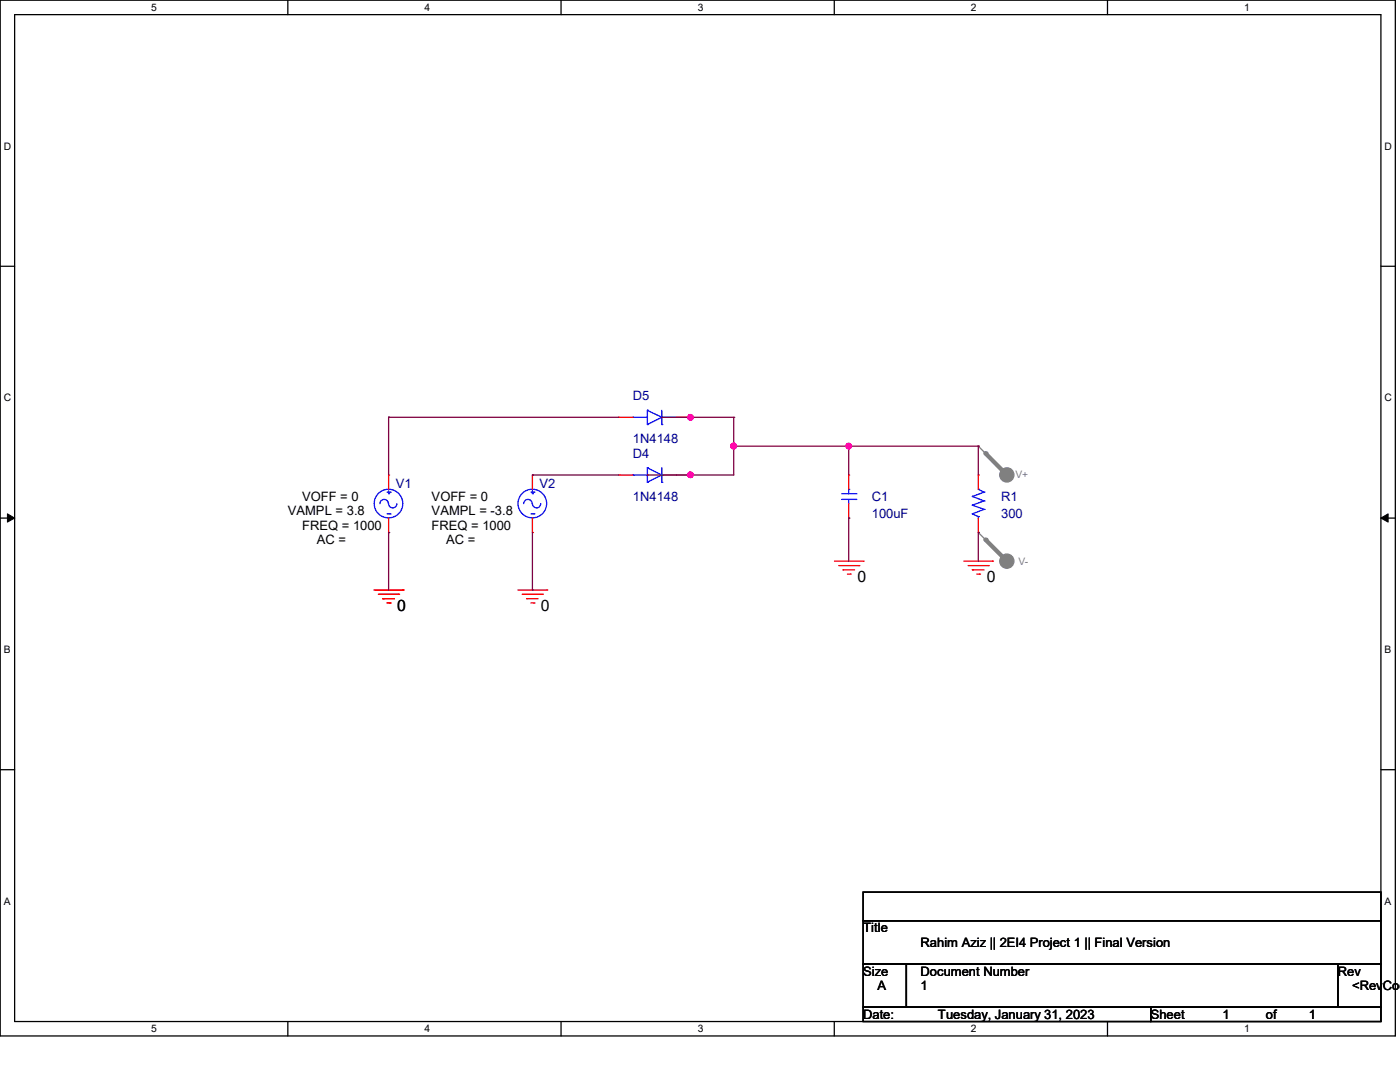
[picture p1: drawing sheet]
<svg xmlns="http://www.w3.org/2000/svg" width="279mm" height="216mm" viewBox="0 0 279 216" stroke-linecap="round" stroke-linejoin="round" font-family="sans-serif">
<path d="M0 0h278.5v206.7h-278.5zM2.9 2.9h272.7v200.9h-272.7z" fill="none" stroke="#000" stroke-width=".25"/>
<g fill="#fff">
<path d="M30.2 .3h1.1v2.3h-1.1z"/>
<path d="M30.2 204.1h1.1v2.3h-1.1z"/>
</g>
<path d="M57.4 0v2.9M57.4 203.8v2.9" fill="none" stroke="#000" stroke-width=".25"/>
<g fill="#fff">
<path d="M84.7 .3h1.1v2.3h-1.1z"/>
<path d="M84.7 204.1h1.1v2.3h-1.1z"/>
</g>
<path d="M112 0v2.9M112 203.8v2.9" fill="none" stroke="#000" stroke-width=".25"/>
<g fill="#fff">
<path d="M139.2 .3h1.1v2.3h-1.1z"/>
<path d="M139.2 204.1h1.1v2.3h-1.1z"/>
</g>
<path d="M166.5 0v2.9M166.5 203.8v2.9" fill="none" stroke="#000" stroke-width=".25"/>
<g fill="#fff">
<path d="M193.8 .3h1.1v2.3h-1.1z"/>
<path d="M193.8 204.1h1.1v2.3h-1.1z"/>
</g>
<path d="M221 0v2.9M221 203.8v2.9" fill="none" stroke="#000" stroke-width=".25"/>
<g fill="#fff">
<path d="M248.3 .3h1.1v2.3h-1.1z"/>
<path d="M248.3 204.1h1.1v2.3h-1.1z"/>
<path d="M.8 28h1.4v2.3h-1.4z"/>
<path d="M276.3 28h1.4v2.3h-1.4z"/>
<path d="M.8 78.2h1.4v2.3h-1.4z"/>
<path d="M276.3 78.2h1.4v2.3h-1.4z"/>
</g>
<path d="M0 53.1h2.9M275.6 53.1h2.9" fill="none" stroke="#000" stroke-width=".25"/>
<g fill="#fff">
<path d="M.8 128.5h1.3v2.2h-1.3z"/>
<path d="M276.3 128.5h1.3v2.2h-1.3z"/>
</g>
<path d="M0 103.4h2.9M275.6 103.4h2.9" fill="none" stroke="#000" stroke-width=".25"/>
<path d="M1.5 102.5l1.4 .9-1.4 .8zM275.6 103.4l1.4-.9v1.7z" fill="#000" stroke="#000" stroke-width=".2"/>
<g fill="#fff">
<path d="M.8 178.7h1.3v2.2h-1.3z"/>
<path d="M276.3 178.7h1.3v2.2h-1.3z"/>
</g>
<path d="M0 153.6h2.9M275.6 153.6h2.9M172.3 178h103.3v5.7h-103.3zM172.3 183.7h103.3v8.7h-103.3zM172.3 192.4h8.6v8.6h-8.6zM180.9 192.4h86.1v8.6h-86.1zM267 192.4h8.6v8.6h-8.6zM172.3 201h57.4v2.8h-57.4zM229.7 201h45.9v2.8h-45.9z" fill="none" stroke="#000" stroke-width=".25"/>
<g fill="none" stroke="#f00" stroke-width=".25">
<path d="M74.7 117.7h5.7M75.5 118.6h4M76.4 119.5h.1M76.4 119.5h2.3M79.5 118.6h.1M80.4 117.7h.1M103.4 117.7h5.7M104.2 118.6h4M105.1 119.5h.1M105.1 119.5h2.3M108.2 118.6h.1M109.1 117.7h.1"/>
<path d="M166.5 112h5.8M167.4 112.9h4M168.2 113.7h.1M168.2 113.7h2.4M169.1 114.6h.6M169.7 114.6h.1M171.4 112.9h.1M172.3 112h.1M192.4 112h5.7M193.2 112.9h4M194.1 113.7h.1M194.1 113.7h2.3"/>
<path d="M194.9 114.6h.6M195.5 114.6h.1M197.2 112.9h.1M198.1 112h.1M77.3 120.3h.6M77.9 120.3h.1M106 120.3h.6M106.6 120.3h.1"/>
</g>
<circle cx="200.9" cy="94.8" r="1.42" fill="#808080" stroke="#808080" stroke-width=".25"/>
<path d="M195.2 89h.1M195.2 89l5.8 5.8" fill="none" stroke="#808080" stroke-width=".25"/>
<path d="M196.7 90.5l4.3 4.3" fill="none" stroke="#808080" stroke-width=".85"/>
<circle cx="196.7" cy="90.5" r=".42" fill="#808080"/>
<circle cx="200.9" cy="112" r="1.42" fill="#808080" stroke="#808080" stroke-width=".25"/>
<path d="M195.2 106.3h.1M195.2 106.3l5.8 5.7" fill="none" stroke="#808080" stroke-width=".25"/>
<path d="M196.7 107.7l4.3 4.3" fill="none" stroke="#808080" stroke-width=".85"/>
<circle cx="196.7" cy="107.7" r=".42" fill="#808080"/>
<g fill="none" stroke="#00f" stroke-width=".25">
<path d="M77.3 98.2h.6M77.6 98.5h.1M77.6 97.9v.6M77.9 98.2h.1M106 98.2h.6M106.3 98.5h.1M106.3 97.9v.6M106.6 98.2h.1M126.3 83.3h.1M126.3 94.8h.1M126.3 83.3h2.9M126.3 94.8h2.9"/>
<path d="M129.2 81.9h.1M129.2 84.7h.1M129.2 93.3h.1M129.2 96.2h.1M129.2 81.9l2.9 1.4M129.2 81.9v2.8M129.2 93.3v2.9M129.2 93.3l2.9 1.5M132.1 83.3h.1M132.1 84.7h.1M132.1 94.8h.1M132.1 96.2h.1"/>
<path d="M132.1 83.3h2.9M132.1 81.9v2.8M132.1 93.3v2.9M132.1 83.3l-2.9 1.4M132.1 94.8h2.9M132.1 94.8l-2.9 1.4M168 99.7h2.8M168 98.5h2.8M169.4 97.6h.1M169.4 99.7h.1M169.4 97.6v.9M169.4 99.7v.8"/>
<path d="M170.8 99.7h.1M170.8 98.5h.1M194.1 99.1h.1M194.1 99.1l2.3 .8M195.2 97.6h.1M195.2 97.6l1.2 .6M196.4 99.9h.1M196.4 98.2h.1M196.4 99.9l-2.3 .9M196.4 98.2l-2.3 .9M75.8 100.5a.87 .87 0 0 1 .9-.8 .87 .87 0 0 1 .9 .8 .83 .83 0 0 0 .8 .8 .83 .83 0 0 0 .8-.8M77.3 102.5h.6"/>
<path d="M77.9 102.5h.1M104.5 100.5a.85 .85 0 0 1 .9-.8 .85 .85 0 0 1 .8 .8M106 102.5h.6M106.3 100.5a.83 .83 0 0 0 .8 .8 .83 .83 0 0 0 .8-.8M106.6 102.5h.1M194.1 102.5h.1M194.1 100.8h.1M194.1 102.5l1.1 .6M194.1 100.8l2.3 .8M195.2 103.1h.1M195.2 103.1v.3M196.4 101.6h.1"/>
<path d="M196.4 101.6l-2.3 .9"/>
<circle cx="77.5" cy="100.5" r="2.86"/>
<circle cx="106.2" cy="100.5" r="2.86"/>
</g>
<g fill="none" stroke="#f00" stroke-width=".25">
<path d="M77.6 94.8h.1M77.6 94.8v2.8M106.3 94.8h.1M106.3 94.8v2.8M123.5 83.3h.1M123.5 94.8h.1M123.5 83.3h2.8M123.5 94.8h2.8M135 83.3h2.8M135 94.8h2.8M137.8 83.3h.1M137.8 94.8h.1"/>
<path d="M169.4 94.8h.1M169.4 94.8v2.8M195.2 94.8h.1M195.2 94.8v2.8M77.6 106.3h.1M77.6 103.4v2.9M106.3 106.3h.1M106.3 103.4v2.9M169.4 103.4h.1M169.4 100.5v2.9M195.2 106.3h.1M195.2 103.4v2.9"/>
</g>
<g fill="none" stroke="#800040" stroke-width=".25">
<path d="M77.6 83.3h.1M77.6 83.3v11.5M77.6 83.3h45.9M106.3 94.8h.1M106.3 94.8h17.2M129.2 94.8h.1M132.1 83.3h.1M132.1 83.3h14.3M137.8 94.8h.1M137.8 83.3h.1M146.4 83.3h.1M146.4 89h.1"/>
<path d="M146.4 83.3v11.5h-17.2M146.4 89h48.8M169.4 89h.1M169.4 89v5.8M195.2 89h.1M195.2 89v5.8M77.6 106.3h.1M77.6 106.3v11.4M106.3 117.7h.1M106.3 106.3v11.4M169.4 103.4h.1M169.4 103.4v8.6"/>
<path d="M195.2 106.3h.1M195.2 106.3v5.7"/>
</g>
<g fill="#f0f" stroke="#f0f" stroke-width=".25">
<circle cx="137.8" cy="94.7" r=".55"/>
<circle cx="137.8" cy="83.3" r=".55"/>
<circle cx="146.4" cy="89" r=".57"/>
<circle cx="169.4" cy="89" r=".55"/>
</g>
<g font-size="3.1">
<text x="171.1" y="116.2">0</text>
<text x="196.9" y="116.2">0</text>
<text x="79.2" y="122">0</text>
<text x="107.9" y="122">0</text>
</g>
<g font-size="2.6" fill="#000080">
<text x="126.3" y="79.9">D5</text>
<text x="126.3" y="88.5">1N4148</text>
<text x="126.3" y="91.4">D4</text>
<text x="79" y="97.4">V1</text>
<text x="107.7" y="97.4">V2</text>
<text x="126.3" y="99.9">1N4148</text>
<text x="174" y="99.9">C1</text>
<text x="199.8" y="99.9">R1</text>
<text x="174" y="103.4">100uF</text>
<text x="199.8" y="103.4">300</text>
</g>
<g font-size="2.6">
<text x="60.3" y="99.9">VOFF = 0</text>
<text x="86.1" y="99.9">VOFF = 0</text>
<text x="57.4" y="102.8">VAMPL = 3.8</text>
<text x="60.3" y="105.7">FREQ = 1000</text>
<text x="86.1" y="105.7">FREQ = 1000</text>
<text x="86.1" y="102.8">VAMPL = -3.8</text>
<text x="63.2" y="108.6">AC =</text>
<text x="89" y="108.6">AC =</text>
<text x="172.3" y="186.1">Title</text>
<text x="183.7" y="188.9">Rahim Aziz || 2EI4 Project 1 || Final Version</text>
<text x="172.3" y="194.7">Size</text>
<text x="175.1" y="197.6">A</text>
<text x="183.7" y="194.7">Document Number</text>
<text x="183.7" y="197.6">1</text>
<text x="267" y="194.7">Rev</text>
<text x="269.8" y="197.6">&lt;RevCod</text>
<text x="172.3" y="203.3">Date:</text>
<text x="187.2" y="203.3">Tuesday, January 31, 2023</text>
<text x="229.7" y="203.3">Sheet</text>
<text x="244" y="203.3">1</text>
<text x="252.6" y="203.3">of</text>
<text x="261.2" y="203.3">1</text>
</g>
<g font-size="2.1">
<text x="30.2" y="2.2">5</text>
<text x="84.7" y="2.2">4</text>
<text x="139.2" y="2.2">3</text>
<text x="193.8" y="2.2">2</text>
<text x="248.3" y="2.2">1</text>
<text x=".8" y="29.8">D</text>
<text x="276.3" y="29.8">D</text>
<text x=".8" y="80.1">C</text>
<text x="276.3" y="80.1">C</text>
<text x=".8" y="130.3">B</text>
<text x="276.3" y="130.3">B</text>
<text x=".8" y="180.5">A</text>
<text x="276.3" y="180.5">A</text>
<text x="30.2" y="206">5</text>
<text x="84.7" y="206">4</text>
<text x="139.2" y="206">3</text>
<text x="193.8" y="206">2</text>
<text x="248.3" y="206">1</text>
</g>
<g font-size="2.1" fill="#808080">
<text x="202.7" y="95.4">V+</text>
<text x="203.2" y="112.6">V-</text>
</g>
</svg>
